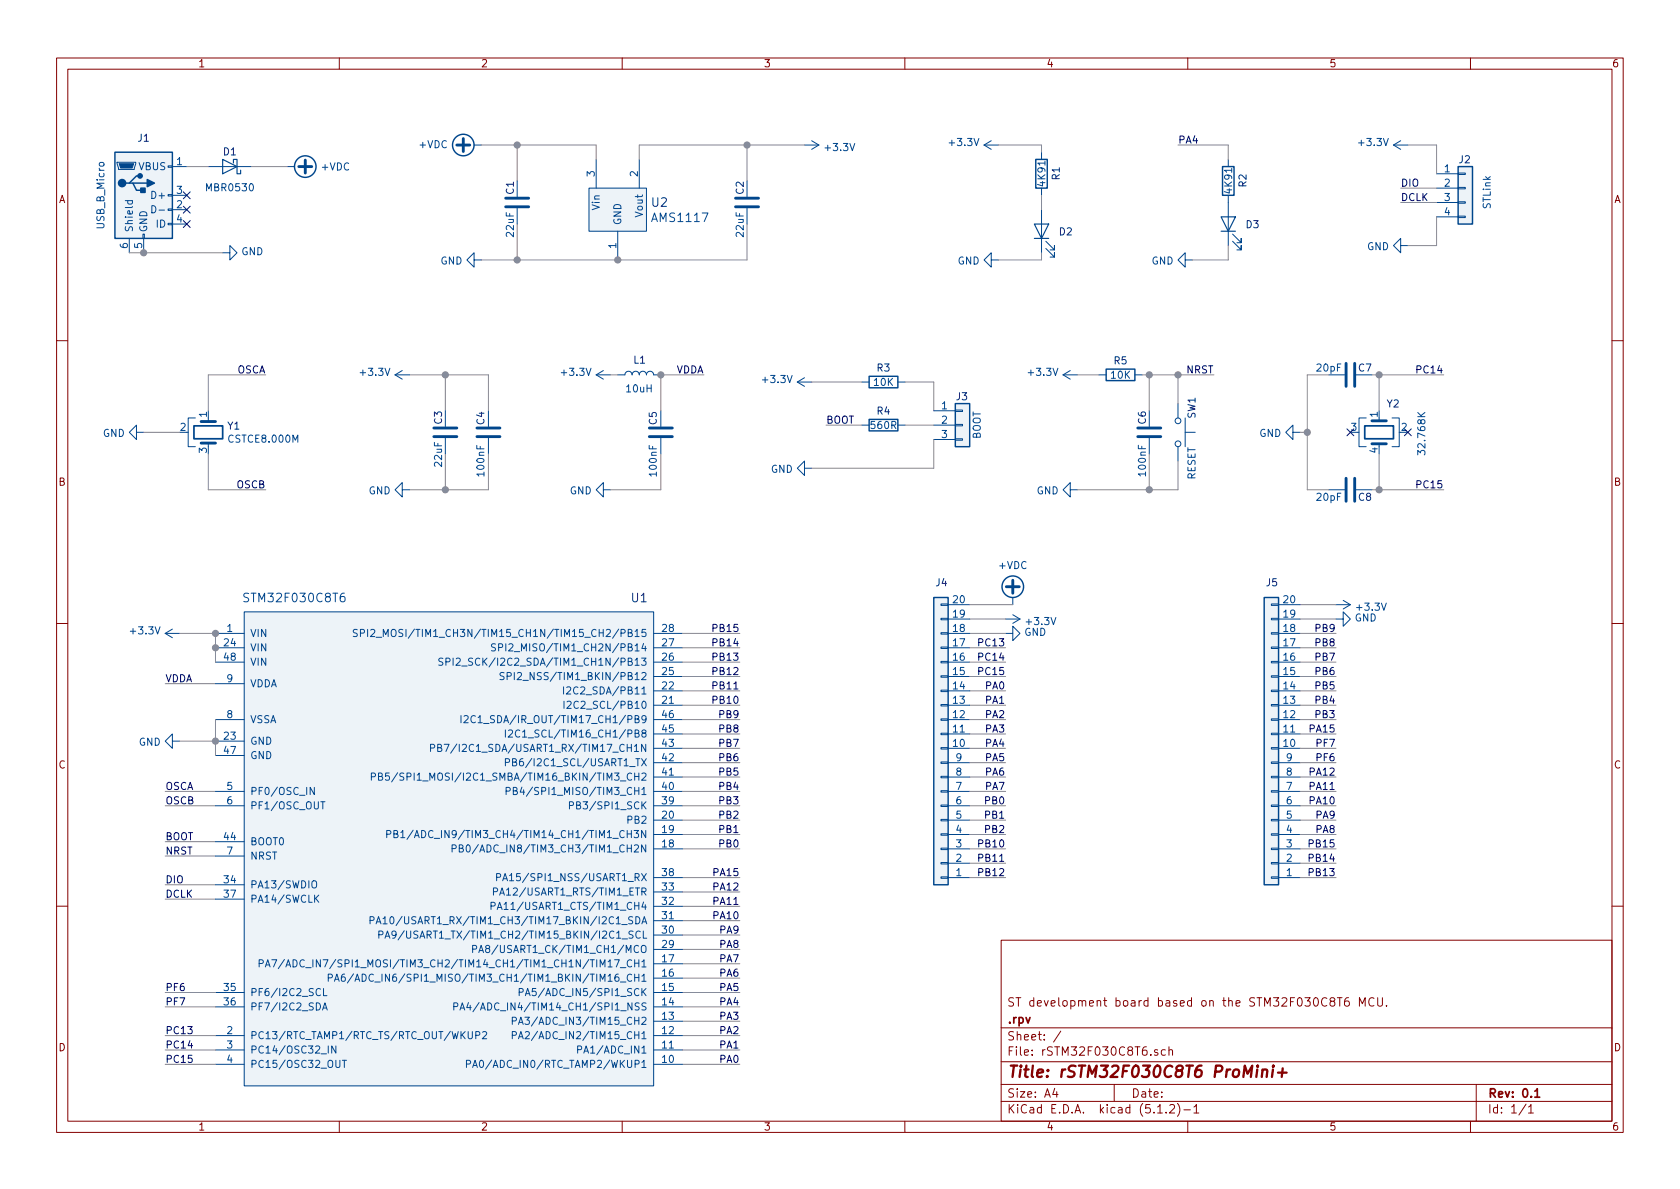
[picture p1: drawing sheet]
EESchema Schematic File Version 4
LIBS:rSTM32F030C8T6-cache
EELAYER 29 0
EELAYER END
$Descr A4 11693 8268
encoding utf-8
Sheet 1 1
Title "rSTM32F030C8T6 ProMini+"
Date ""
Rev "0.1"
Comp ".rpv"
Comment1 "ST development board based on the STM32F030C8T6 MCU."
Comment2 ""
Comment3 ""
Comment4 ""
$EndDescr
$Comp
L rLibrary:AMS1117 U2
U 1 1
P 4300 1400
F 0 "U2" H 4528 1403 60  0000 L CNN
F 1 "AMS1117" H 4528 1297 60  0000 L CNN
F 2 "TO_SOT_Packages_SMD:SOT-223-3_TabPin2" H 4250 1550 60  0001 C CNN
F 3 "" H 4250 1550 60  0001 C CNN
	1    4300 1400
	1    0    0    -1  
$EndComp
$Comp
L Device:C C6
U 1 1
P 8000 3000
F 0 "C6" V 7950 3050 50  0000 L CNN
F 1 "100nF" V 7950 2800 50  0000 C CNN
F 2 "Capacitors_SMD:C_0805" H 8038 2850 50  0001 C CNN
F 3 "~" H 8000 3000 50  0001 C CNN
	1    8000 3000
	1    0    0    -1  
$EndComp
$Comp
L Device:LED D2
U 1 1
P 7250 1600
F 0 "D2" V 7243 1483 50  0000 R CNN
F 1 "LED" V 7198 1483 50  0001 R CNN
F 2 "LEDs:LED_0805" H 7250 1600 50  0001 C CNN
F 3 "~" H 7250 1600 50  0001 C CNN
	1    7250 1600
	0    -1   -1   0   
$EndComp
$Comp
L Device:LED D3
U 1 1
P 8550 1550
F 0 "D3" V 8543 1433 50  0000 R CNN
F 1 "LED" V 8498 1433 50  0001 R CNN
F 2 "LEDs:LED_0805" H 8550 1550 50  0001 C CNN
F 3 "~" H 8550 1550 50  0001 C CNN
	1    8550 1550
	0    -1   -1   0   
$EndComp
$Comp
L Device:R R1
U 1 1
P 7250 1200
F 0 "R1" V 7350 1150 50  0000 L CNN
F 1 "4K91" V 7250 1200 50  0000 C CNN
F 2 "Resistors_SMD:R_0603" V 7180 1200 50  0001 C CNN
F 3 "~" H 7250 1200 50  0001 C CNN
	1    7250 1200
	1    0    0    -1  
$EndComp
$Comp
L Device:R R3
U 1 1
P 6150 2650
F 0 "R3" V 6050 2650 50  0000 C CNN
F 1 "10K" V 6150 2650 50  0000 C CNN
F 2 "Resistors_SMD:R_0603" V 6080 2650 50  0001 C CNN
F 3 "~" H 6150 2650 50  0001 C CNN
	1    6150 2650
	0    1    1    0   
$EndComp
$Comp
L Device:R R4
U 1 1
P 6150 2950
F 0 "R4" V 6050 2950 50  0000 C CNN
F 1 "560R" V 6150 2950 50  0000 C CNN
F 2 "Resistors_SMD:R_0603" V 6080 2950 50  0001 C CNN
F 3 "~" H 6150 2950 50  0001 C CNN
	1    6150 2950
	0    1    1    0   
$EndComp
$Comp
L Device:R R5
U 1 1
P 7800 2600
F 0 "R5" V 7700 2600 50  0000 C CNN
F 1 "10K" V 7800 2600 50  0000 C CNN
F 2 "Resistors_SMD:R_0603" V 7730 2600 50  0001 C CNN
F 3 "~" H 7800 2600 50  0001 C CNN
	1    7800 2600
	0    1    1    0   
$EndComp
$Comp
L Device:R R2
U 1 1
P 8550 1250
F 0 "R2" V 8650 1200 50  0000 L CNN
F 1 "4K91" V 8550 1250 50  0000 C CNN
F 2 "Resistors_SMD:R_0603" V 8480 1250 50  0001 C CNN
F 3 "~" H 8550 1250 50  0001 C CNN
	1    8550 1250
	1    0    0    -1  
$EndComp
$Comp
L Device:Crystal_GND2 Y1
U 1 1
P 1450 3000
F 0 "Y1" V 1404 3130 50  0000 L CNN
F 1 "CSTCE8.000M" V 1495 3130 50  0000 L CNN
F 2 ".rpvM:Crystal_CSTCE_3pin_3.2x1.3" H 1450 3000 50  0001 C CNN
F 3 "~" H 1450 3000 50  0001 C CNN
	1    1450 3000
	0    1    1    0   
$EndComp
$Comp
L Connector:USB_B_Micro J1
U 1 1
P 1000 1350
F 0 "J1" H 1000 1750 50  0000 C CNN
F 1 "USB_B_Micro" V 700 1350 50  0000 C CNN
F 2 "Connectors_USB:USB_Micro-B_Molex_47346-0001" H 1150 1300 50  0001 C CNN
F 3 "~" H 1150 1300 50  0001 C CNN
	1    1000 1350
	1    0    0    -1  
$EndComp
$Comp
L Device:D_Schottky D1
U 1 1
P 1600 1150
F 0 "D1" H 1600 1050 50  0000 C CNN
F 1 "MBR0530" H 1600 1300 50  0000 C CNN
F 2 "Diodes_SMD:D_SOD-123" H 1600 1150 50  0001 C CNN
F 3 "~" H 1600 1150 50  0001 C CNN
	1    1600 1150
	-1   0    0    1   
$EndComp
$Comp
L Connector_Generic:Conn_01x04 J2
U 1 1
P 10200 1300
F 0 "J2" H 10150 1500 50  0000 L CNN
F 1 "STLink" V 10350 1150 50  0000 L CNN
F 2 "Pin_Headers:Pin_Header_Straight_1x04_Pitch2.54mm" H 10200 1300 50  0001 C CNN
F 3 "~" H 10200 1300 50  0001 C CNN
	1    10200 1300
	1    0    0    -1  
$EndComp
Wire Wire Line
	1450 1150 1300 1150
$Comp
L power:+VDC #PWR0101
U 1 1
P 2000 1150
F 0 "#PWR0101" H 2000 1050 50  0001 C CNN
F 1 "+VDC" V 2000 1380 50  0000 L CNN
F 2 "" H 2000 1150 50  0001 C CNN
F 3 "" H 2000 1150 50  0001 C CNN
	1    2000 1150
	0    1    1    0   
$EndComp
$Comp
L power:GND #PWR0102
U 1 1
P 1550 1750
F 0 "#PWR0102" H 1550 1500 50  0001 C CNN
F 1 "GND" V 1555 1622 50  0000 R CNN
F 2 "" H 1550 1750 50  0001 C CNN
F 3 "" H 1550 1750 50  0001 C CNN
	1    1550 1750
	0    -1   -1   0   
$EndComp
Wire Wire Line
	900  1750 1000 1750
Wire Wire Line
	1000 1750 1550 1750
Connection ~ 1000 1750
Wire Wire Line
	1750 1150 2000 1150
Wire Wire Line
	4150 1000 4150 1100
Wire Wire Line
	3600 1250 3600 1000
Wire Wire Line
	3600 1000 4150 1000
Wire Wire Line
	4300 1800 5200 1800
Connection ~ 4300 1800
Wire Wire Line
	3600 1550 3600 1800
Wire Wire Line
	3600 1800 4300 1800
Wire Wire Line
	5200 1550 5200 1800
Wire Wire Line
	5200 1250 5200 1000
Wire Wire Line
	5200 1000 4450 1000
Wire Wire Line
	4450 1000 4450 1100
$Comp
L power:+3.3V #PWR0103
U 1 1
P 5600 1000
F 0 "#PWR0103" H 5600 850 50  0001 C CNN
F 1 "+3.3V" V 5615 1128 50  0000 L CNN
F 2 "" H 5600 1000 50  0001 C CNN
F 3 "" H 5600 1000 50  0001 C CNN
	1    5600 1000
	0    1    1    0   
$EndComp
Wire Wire Line
	5600 1000 5200 1000
Connection ~ 5200 1000
$Comp
L power:GND #PWR0104
U 1 1
P 6950 1800
F 0 "#PWR0104" H 6950 1550 50  0001 C CNN
F 1 "GND" V 6955 1672 50  0000 R CNN
F 2 "" H 6950 1800 50  0001 C CNN
F 3 "" H 6950 1800 50  0001 C CNN
	1    6950 1800
	0    1    1    0   
$EndComp
$Comp
L power:+3.3V #PWR0105
U 1 1
P 6950 1000
F 0 "#PWR0105" H 6950 850 50  0001 C CNN
F 1 "+3.3V" V 6965 1128 50  0000 L CNN
F 2 "" H 6950 1000 50  0001 C CNN
F 3 "" H 6950 1000 50  0001 C CNN
	1    6950 1000
	0    -1   -1   0   
$EndComp
Wire Wire Line
	6950 1000 7250 1000
Wire Wire Line
	7250 1000 7250 1050
Wire Wire Line
	6950 1800 7250 1800
Wire Wire Line
	7250 1800 7250 1750
Wire Wire Line
	7250 1450 7250 1350
$Comp
L power:+3.3V #PWR0106
U 1 1
P 9800 1000
F 0 "#PWR0106" H 9800 850 50  0001 C CNN
F 1 "+3.3V" V 9815 1128 50  0000 L CNN
F 2 "" H 9800 1000 50  0001 C CNN
F 3 "" H 9800 1000 50  0001 C CNN
	1    9800 1000
	0    -1   -1   0   
$EndComp
Wire Wire Line
	10000 1200 10000 1000
Wire Wire Line
	10000 1000 9800 1000
$Comp
L power:GND #PWR0107
U 1 1
P 9800 1700
F 0 "#PWR0107" H 9800 1450 50  0001 C CNN
F 1 "GND" V 9805 1572 50  0000 R CNN
F 2 "" H 9800 1700 50  0001 C CNN
F 3 "" H 9800 1700 50  0001 C CNN
	1    9800 1700
	0    1    1    0   
$EndComp
Wire Wire Line
	10000 1500 10000 1700
Wire Wire Line
	10000 1700 9800 1700
Text Label 9750 1300 0    50   ~ 0
DIO
Text Label 9750 1400 0    50   ~ 0
DCLK
Wire Wire Line
	10000 1400 9750 1400
Wire Wire Line
	9750 1300 10000 1300
$Comp
L power:GND #PWR0108
U 1 1
P 1000 3000
F 0 "#PWR0108" H 1000 2750 50  0001 C CNN
F 1 "GND" V 1005 2872 50  0000 R CNN
F 2 "" H 1000 3000 50  0001 C CNN
F 3 "" H 1000 3000 50  0001 C CNN
	1    1000 3000
	0    1    1    0   
$EndComp
Wire Wire Line
	1250 3000 1000 3000
Text Label 1150 5600 0    50   ~ 0
OSCB
Text Label 1150 5500 0    50   ~ 0
OSCA
Wire Wire Line
	1500 5500 1150 5500
Wire Wire Line
	1500 5600 1150 5600
Connection ~ 3600 1800
Connection ~ 3600 1000
Wire Wire Line
	3350 1800 3600 1800
Wire Wire Line
	3350 1000 3600 1000
$Comp
L power:+VDC #PWR0109
U 1 1
P 3350 1000
F 0 "#PWR0109" H 3350 900 50  0001 C CNN
F 1 "+VDC" V 3350 1229 50  0000 L CNN
F 2 "" H 3350 1000 50  0001 C CNN
F 3 "" H 3350 1000 50  0001 C CNN
	1    3350 1000
	0    -1   -1   0   
$EndComp
$Comp
L power:GND #PWR0110
U 1 1
P 3350 1800
F 0 "#PWR0110" H 3350 1550 50  0001 C CNN
F 1 "GND" V 3355 1672 50  0000 R CNN
F 2 "" H 3350 1800 50  0001 C CNN
F 3 "" H 3350 1800 50  0001 C CNN
	1    3350 1800
	0    1    1    0   
$EndComp
$Comp
L Device:C C1
U 1 1
P 3600 1400
F 0 "C1" V 3550 1450 50  0000 L CNN
F 1 "22uF" V 3550 1150 50  0000 L CNN
F 2 "Capacitors_SMD:C_0805" H 3638 1250 50  0001 C CNN
F 3 "~" H 3600 1400 50  0001 C CNN
	1    3600 1400
	1    0    0    -1  
$EndComp
Wire Wire Line
	3100 2850 3100 2600
Wire Wire Line
	3100 3150 3100 3400
Wire Wire Line
	2850 3400 3100 3400
Wire Wire Line
	2850 2600 3100 2600
$Comp
L power:GND #PWR0111
U 1 1
P 2850 3400
F 0 "#PWR0111" H 2850 3150 50  0001 C CNN
F 1 "GND" V 2855 3272 50  0000 R CNN
F 2 "" H 2850 3400 50  0001 C CNN
F 3 "" H 2850 3400 50  0001 C CNN
	1    2850 3400
	0    1    1    0   
$EndComp
$Comp
L Device:C C3
U 1 1
P 3100 3000
F 0 "C3" V 3050 3050 50  0000 L CNN
F 1 "22uF" V 3050 2750 50  0000 L CNN
F 2 "Capacitors_SMD:C_0805" H 3138 2850 50  0001 C CNN
F 3 "~" H 3100 3000 50  0001 C CNN
	1    3100 3000
	1    0    0    -1  
$EndComp
$Comp
L power:+3.3V #PWR0112
U 1 1
P 2850 2600
F 0 "#PWR0112" H 2850 2450 50  0001 C CNN
F 1 "+3.3V" V 2865 2728 50  0000 L CNN
F 2 "" H 2850 2600 50  0001 C CNN
F 3 "" H 2850 2600 50  0001 C CNN
	1    2850 2600
	0    -1   -1   0   
$EndComp
$Comp
L power:+3.3V #PWR0113
U 1 1
P 1250 4400
F 0 "#PWR0113" H 1250 4250 50  0001 C CNN
F 1 "+3.3V" V 1265 4528 50  0000 L CNN
F 2 "" H 1250 4400 50  0001 C CNN
F 3 "" H 1250 4400 50  0001 C CNN
	1    1250 4400
	0    -1   -1   0   
$EndComp
$Comp
L power:GND #PWR0114
U 1 1
P 1250 5150
F 0 "#PWR0114" H 1250 4900 50  0001 C CNN
F 1 "GND" V 1255 5022 50  0000 R CNN
F 2 "" H 1250 5150 50  0001 C CNN
F 3 "" H 1250 5150 50  0001 C CNN
	1    1250 5150
	0    1    1    0   
$EndComp
Wire Wire Line
	1500 5150 1250 5150
Wire Wire Line
	1250 4400 1500 4400
Text Label 1150 4750 0    50   ~ 0
VDDA
Wire Wire Line
	1500 4750 1150 4750
Text Label 4900 2600 2    50   ~ 0
VDDA
$Comp
L power:+3.3V #PWR0115
U 1 1
P 4250 2600
F 0 "#PWR0115" H 4250 2450 50  0001 C CNN
F 1 "+3.3V" V 4265 2728 50  0000 L CNN
F 2 "" H 4250 2600 50  0001 C CNN
F 3 "" H 4250 2600 50  0001 C CNN
	1    4250 2600
	0    -1   -1   0   
$EndComp
Text Label 1150 6150 0    50   ~ 0
DIO
Text Label 1150 6250 0    50   ~ 0
DCLK
Wire Wire Line
	1500 6150 1150 6150
Wire Wire Line
	1500 6250 1150 6250
NoConn ~ 1300 1350
NoConn ~ 1300 1450
NoConn ~ 1300 1550
Text Label 1850 2600 2    50   ~ 0
OSCA
Text Label 1850 3400 2    50   ~ 0
OSCB
Wire Wire Line
	1850 2600 1450 2600
Wire Wire Line
	1450 2600 1450 2850
Wire Wire Line
	1450 3400 1850 3400
Wire Wire Line
	1450 3150 1450 3400
Text Label 1150 5850 0    50   ~ 0
BOOT
Wire Wire Line
	1500 5850 1150 5850
$Comp
L power:+3.3V #PWR0116
U 1 1
P 5650 2650
F 0 "#PWR0116" H 5650 2500 50  0001 C CNN
F 1 "+3.3V" V 5665 2778 50  0000 L CNN
F 2 "" H 5650 2650 50  0001 C CNN
F 3 "" H 5650 2650 50  0001 C CNN
	1    5650 2650
	0    -1   -1   0   
$EndComp
$Comp
L power:GND #PWR0117
U 1 1
P 5650 3250
F 0 "#PWR0117" H 5650 3000 50  0001 C CNN
F 1 "GND" V 5655 3122 50  0000 R CNN
F 2 "" H 5650 3250 50  0001 C CNN
F 3 "" H 5650 3250 50  0001 C CNN
	1    5650 3250
	0    1    1    0   
$EndComp
Text Label 5750 2950 0    50   ~ 0
BOOT
Wire Wire Line
	5750 2950 6000 2950
Wire Wire Line
	5650 2650 6000 2650
Wire Wire Line
	6300 2650 6500 2650
Wire Wire Line
	6500 2650 6500 2850
Text Label 1150 5950 0    50   ~ 0
NRST
Text Label 8450 2600 2    50   ~ 0
NRST
$Comp
L power:+3.3V #PWR0118
U 1 1
P 7500 2600
F 0 "#PWR0118" H 7500 2450 50  0001 C CNN
F 1 "+3.3V" V 7515 2728 50  0000 L CNN
F 2 "" H 7500 2600 50  0001 C CNN
F 3 "" H 7500 2600 50  0001 C CNN
	1    7500 2600
	0    -1   -1   0   
$EndComp
$Comp
L power:GND #PWR0119
U 1 1
P 7500 3400
F 0 "#PWR0119" H 7500 3150 50  0001 C CNN
F 1 "GND" V 7505 3272 50  0000 R CNN
F 2 "" H 7500 3400 50  0001 C CNN
F 3 "" H 7500 3400 50  0001 C CNN
	1    7500 3400
	0    1    1    0   
$EndComp
$Comp
L Switch:SW_Push SW1
U 1 1
P 8200 3000
F 0 "SW1" H 7950 3100 50  0000 L CNN
F 1 "RESET" H 8300 3100 50  0000 L CNN
F 2 ".rpvM:Switch_SMD_5.2x6.4_reset" H 8200 3200 50  0001 C CNN
F 3 "~" H 8200 3200 50  0001 C CNN
	1    8200 3000
	0    1    1    0   
$EndComp
Wire Wire Line
	7500 2600 7650 2600
Wire Wire Line
	7950 2600 8000 2600
Connection ~ 8000 2600
Wire Wire Line
	8000 3150 8000 3400
Wire Wire Line
	8000 3400 7500 3400
$Comp
L Device:C C2
U 1 1
P 5200 1400
F 0 "C2" V 5150 1450 50  0000 L CNN
F 1 "22uF" V 5150 1150 50  0000 L CNN
F 2 "Capacitors_SMD:C_0805" H 5238 1250 50  0001 C CNN
F 3 "~" H 5200 1400 50  0001 C CNN
	1    5200 1400
	1    0    0    -1  
$EndComp
$Comp
L power:GND #PWR0120
U 1 1
P 8300 1800
F 0 "#PWR0120" H 8300 1550 50  0001 C CNN
F 1 "GND" V 8305 1672 50  0000 R CNN
F 2 "" H 8300 1800 50  0001 C CNN
F 3 "" H 8300 1800 50  0001 C CNN
	1    8300 1800
	0    1    1    0   
$EndComp
Wire Wire Line
	8550 1700 8550 1800
Wire Wire Line
	8550 1800 8300 1800
Text Label 8200 1000 0    50   ~ 0
PA4
Wire Wire Line
	8200 1000 8550 1000
Wire Wire Line
	8550 1000 8550 1100
Text Label 7000 4900 2    50   ~ 0
PA1
Text Label 7000 4800 2    50   ~ 0
PA0
Text Label 9300 5700 2    50   ~ 0
PA9
Text Label 9300 5600 2    50   ~ 0
PA10
$Comp
L power:GND #PWR0121
U 1 1
P 7000 4400
F 0 "#PWR0121" H 7000 4150 50  0001 C CNN
F 1 "GND" V 7005 4272 50  0000 R CNN
F 2 "" H 7000 4400 50  0001 C CNN
F 3 "" H 7000 4400 50  0001 C CNN
	1    7000 4400
	0    -1   -1   0   
$EndComp
$Comp
L power:GND #PWR0122
U 1 1
P 9300 4300
F 0 "#PWR0122" H 9300 4050 50  0001 C CNN
F 1 "GND" V 9305 4172 50  0000 R CNN
F 2 "" H 9300 4300 50  0001 C CNN
F 3 "" H 9300 4300 50  0001 C CNN
	1    9300 4300
	0    -1   -1   0   
$EndComp
$Comp
L power:+3.3V #PWR0123
U 1 1
P 7000 4300
F 0 "#PWR0123" H 7000 4150 50  0001 C CNN
F 1 "+3.3V" V 7015 4428 50  0000 L CNN
F 2 "" H 7000 4300 50  0001 C CNN
F 3 "" H 7000 4300 50  0001 C CNN
	1    7000 4300
	0    1    1    0   
$EndComp
$Comp
L power:+3.3V #PWR0124
U 1 1
P 9300 4200
F 0 "#PWR0124" H 9300 4050 50  0001 C CNN
F 1 "+3.3V" V 9315 4328 50  0000 L CNN
F 2 "" H 9300 4200 50  0001 C CNN
F 3 "" H 9300 4200 50  0001 C CNN
	1    9300 4200
	0    1    1    0   
$EndComp
$Comp
L power:+VDC #PWR0125
U 1 1
P 7050 4200
F 0 "#PWR0125" H 7050 4100 50  0001 C CNN
F 1 "+VDC" H 7050 4475 50  0000 C CNN
F 2 "" H 7050 4200 50  0001 C CNN
F 3 "" H 7050 4200 50  0001 C CNN
	1    7050 4200
	1    0    0    -1  
$EndComp
Text Label 5150 7400 2    50   ~ 0
PA0
Text Label 5150 7300 2    50   ~ 0
PA1
Text Label 5150 7200 2    50   ~ 0
PA2
Text Label 5150 7100 2    50   ~ 0
PA3
Text Label 5150 7000 2    50   ~ 0
PA4
Text Label 5150 6900 2    50   ~ 0
PA5
Text Label 5150 6800 2    50   ~ 0
PA6
Text Label 5150 6700 2    50   ~ 0
PA7
Text Label 5150 6500 2    50   ~ 0
PA9
Text Label 5150 6400 2    50   ~ 0
PA10
Wire Wire Line
	4750 7400 5150 7400
Wire Wire Line
	5150 7300 4750 7300
Wire Wire Line
	4750 7200 5150 7200
Wire Wire Line
	5150 7100 4750 7100
Wire Wire Line
	4750 7000 5150 7000
Wire Wire Line
	4750 6900 5150 6900
Wire Wire Line
	5150 6800 4750 6800
Wire Wire Line
	4750 6700 5150 6700
Wire Wire Line
	5150 5800 4750 5800
Wire Wire Line
	4750 6500 5150 6500
Wire Wire Line
	5150 6400 4750 6400
Wire Wire Line
	6750 4900 7000 4900
Wire Wire Line
	6750 4800 7000 4800
Wire Wire Line
	6750 4400 7000 4400
Wire Wire Line
	6750 4300 7000 4300
Wire Wire Line
	9050 5700 9300 5700
Wire Wire Line
	9050 5600 9300 5600
Wire Wire Line
	9050 4300 9300 4300
Wire Wire Line
	9300 4200 9050 4200
$Comp
L Device:L L1
U 1 1
P 4450 2600
F 0 "L1" V 4550 2550 50  0000 L CNN
F 1 "10uH" V 4350 2600 50  0000 C CNN
F 2 "Inductors_SMD:L_0805" H 4450 2600 50  0001 C CNN
F 3 "~" H 4450 2600 50  0001 C CNN
	1    4450 2600
	0    -1   -1   0   
$EndComp
$Comp
L Connector_Generic:Conn_01x03 J3
U 1 1
P 6700 2950
F 0 "J3" H 6650 3150 50  0000 L CNN
F 1 "BOOT" V 6800 2850 50  0000 L CNN
F 2 "Pin_Headers:Pin_Header_Straight_1x03_Pitch2.54mm" H 6700 2950 50  0001 C CNN
F 3 "~" H 6700 2950 50  0001 C CNN
	1    6700 2950
	1    0    0    -1  
$EndComp
Wire Wire Line
	6300 2950 6500 2950
Wire Wire Line
	6500 3050 6500 3250
Wire Wire Line
	5650 3250 6500 3250
Wire Wire Line
	1500 5950 1150 5950
$Comp
L Device:C C5
U 1 1
P 4600 3000
F 0 "C5" V 4650 2850 50  0000 L CNN
F 1 "100nF" V 4650 3200 50  0000 C CNN
F 2 "Capacitors_SMD:C_0805" H 4638 2850 50  0001 C CNN
F 3 "~" H 4600 3000 50  0001 C CNN
	1    4600 3000
	-1   0    0    1   
$EndComp
$Comp
L power:GND #PWR0126
U 1 1
P 4250 3400
F 0 "#PWR0126" H 4250 3150 50  0001 C CNN
F 1 "GND" V 4255 3272 50  0000 R CNN
F 2 "" H 4250 3400 50  0001 C CNN
F 3 "" H 4250 3400 50  0001 C CNN
	1    4250 3400
	0    1    1    0   
$EndComp
$Comp
L Connector_Generic:Conn_01x20 J4
U 1 1
P 6550 5200
F 0 "J4" H 6500 4050 50  0000 L CNN
F 1 " " H 6630 5151 50  0001 L CNN
F 2 "Pin_Headers:Pin_Header_Straight_1x20_Pitch2.54mm" H 6550 5200 50  0001 C CNN
F 3 "~" H 6550 5200 50  0001 C CNN
	1    6550 5200
	-1   0    0    1   
$EndComp
$Comp
L Connector_Generic:Conn_01x20 J5
U 1 1
P 8850 5200
F 0 "J5" H 8800 4050 50  0000 L CNN
F 1 " " H 8930 5151 50  0001 L CNN
F 2 "Pin_Headers:Pin_Header_Straight_1x20_Pitch2.54mm" H 8850 5200 50  0001 C CNN
F 3 "~" H 8850 5200 50  0001 C CNN
	1    8850 5200
	-1   0    0    1   
$EndComp
Text Label 5150 6600 2    50   ~ 0
PA8
Wire Wire Line
	5150 6600 4750 6600
Text Label 5150 6300 2    50   ~ 0
PA11
Wire Wire Line
	5150 6300 4750 6300
Text Label 5150 6200 2    50   ~ 0
PA12
Wire Wire Line
	5150 6200 4750 6200
Text Label 5150 6100 2    50   ~ 0
PA15
Wire Wire Line
	5150 6100 4750 6100
Text Label 5150 5900 2    50   ~ 0
PB0
Wire Wire Line
	5150 5900 4750 5900
Wire Wire Line
	6750 5700 7000 5700
Text Label 7000 5700 2    50   ~ 0
PB1
Wire Wire Line
	6750 5600 7000 5600
Text Label 7000 5600 2    50   ~ 0
PB0
Text Label 9300 5800 2    50   ~ 0
PA8
Wire Wire Line
	9050 5800 9300 5800
Text Label 9300 5500 2    50   ~ 0
PA11
Text Label 9300 5400 2    50   ~ 0
PA12
Wire Wire Line
	9050 5500 9300 5500
Wire Wire Line
	9050 5400 9300 5400
Wire Wire Line
	9050 5000 9300 5000
Text Label 9300 5000 2    50   ~ 0
PB3
Wire Wire Line
	9050 4900 9300 4900
Text Label 9300 4900 2    50   ~ 0
PB4
Wire Wire Line
	9050 4800 9300 4800
Text Label 9300 4800 2    50   ~ 0
PB5
Wire Wire Line
	9050 4700 9300 4700
Text Label 9300 4700 2    50   ~ 0
PB6
Wire Wire Line
	9050 4600 9300 4600
Text Label 9300 4600 2    50   ~ 0
PB7
$Comp
L rLibrary:STM32F030C8T6 U1
U 1 1
P 3100 5800
F 0 "U1" H 4450 7450 60  0000 C CNN
F 1 "STM32F030C8T6" H 2050 7450 60  0000 C CNN
F 2 "Housings_QFP:LQFP-48_7x7mm_Pitch0.5mm" H 2200 6150 60  0001 C CNN
F 3 "" H 2200 6150 60  0001 C CNN
	1    3100 5800
	1    0    0    -1  
$EndComp
Wire Wire Line
	1500 4600 1500 4500
Wire Wire Line
	1500 4500 1500 4400
Connection ~ 1500 4500
Connection ~ 1500 4400
Wire Wire Line
	1500 5000 1500 5150
Connection ~ 1500 5150
Wire Wire Line
	1500 5250 1500 5150
Wire Wire Line
	5150 5300 4750 5300
Text Label 5150 5300 2    50   ~ 0
PB6
Wire Wire Line
	5150 5200 4750 5200
Text Label 5150 5200 2    50   ~ 0
PB7
Wire Wire Line
	5150 5400 4750 5400
Text Label 5150 5400 2    50   ~ 0
PB5
Wire Wire Line
	5150 5600 4750 5600
Text Label 5150 5600 2    50   ~ 0
PB3
Wire Wire Line
	5150 5500 4750 5500
Text Label 5150 5500 2    50   ~ 0
PB4
Text Label 5150 5800 2    50   ~ 0
PB1
Text Label 5150 5700 2    50   ~ 0
PB2
Wire Wire Line
	4750 5700 5150 5700
Text Label 5150 5100 2    50   ~ 0
PB8
Text Label 5150 5000 2    50   ~ 0
PB9
Text Label 5150 4900 2    50   ~ 0
PB10
Text Label 5150 4800 2    50   ~ 0
PB11
Text Label 5150 4700 2    50   ~ 0
PB12
Text Label 5150 4600 2    50   ~ 0
PB13
Text Label 5150 4500 2    50   ~ 0
PB14
Text Label 5150 4400 2    50   ~ 0
PB15
Text Label 1150 6900 0    50   ~ 0
PF6
Text Label 1150 7000 0    50   ~ 0
PF7
Text Label 1150 7200 0    50   ~ 0
PC13
Text Label 1150 7300 0    50   ~ 0
PC14
Text Label 1150 7400 0    50   ~ 0
PC15
Wire Wire Line
	1150 6900 1500 6900
Wire Wire Line
	1150 7000 1500 7000
Wire Wire Line
	1150 7200 1500 7200
Wire Wire Line
	1150 7300 1500 7300
Wire Wire Line
	1150 7400 1500 7400
Wire Wire Line
	5150 5100 4750 5100
Wire Wire Line
	4750 5000 5150 5000
Wire Wire Line
	5150 4900 4750 4900
Wire Wire Line
	4750 4800 5150 4800
Wire Wire Line
	5150 4700 4750 4700
Wire Wire Line
	4750 4600 5150 4600
Wire Wire Line
	5150 4500 4750 4500
Wire Wire Line
	4750 4400 5150 4400
Wire Wire Line
	8000 2600 8000 2850
Wire Wire Line
	4900 2600 4600 2600
Wire Wire Line
	4300 2600 4250 2600
Wire Wire Line
	4600 2850 4600 2600
Connection ~ 4600 2600
Wire Wire Line
	4600 3400 4600 3150
Wire Wire Line
	8000 2600 8200 2600
Wire Wire Line
	8200 2800 8200 2600
Connection ~ 8200 2600
Wire Wire Line
	8200 2600 8450 2600
Wire Wire Line
	8000 3400 8200 3400
Wire Wire Line
	8200 3400 8200 3200
Connection ~ 8000 3400
Wire Wire Line
	6750 4200 7050 4200
Text Label 7000 4500 2    50   ~ 0
PC13
Wire Wire Line
	6750 4500 7000 4500
Text Label 7000 4600 2    50   ~ 0
PC14
Text Label 7000 4700 2    50   ~ 0
PC15
Wire Wire Line
	7000 4700 6750 4700
Wire Wire Line
	7000 4600 6750 4600
Wire Wire Line
	6750 5500 7000 5500
Wire Wire Line
	6750 5400 7000 5400
Wire Wire Line
	6750 5300 7000 5300
Wire Wire Line
	6750 5000 7000 5000
Wire Wire Line
	6750 5100 7000 5100
Wire Wire Line
	6750 5200 7000 5200
Text Label 7000 5500 2    50   ~ 0
PA7
Text Label 7000 5400 2    50   ~ 0
PA6
Text Label 7000 5300 2    50   ~ 0
PA5
Text Label 7000 5000 2    50   ~ 0
PA2
Text Label 7000 5100 2    50   ~ 0
PA3
Text Label 7000 5200 2    50   ~ 0
PA4
Text Label 7000 5800 2    50   ~ 0
PB2
Wire Wire Line
	6750 5800 7000 5800
Text Label 7000 5900 2    50   ~ 0
PB10
Text Label 7000 6000 2    50   ~ 0
PB11
Text Label 7000 6100 2    50   ~ 0
PB12
Wire Wire Line
	7000 5900 6750 5900
Wire Wire Line
	6750 6000 7000 6000
Wire Wire Line
	6750 6100 7000 6100
Text Label 9300 6100 2    50   ~ 0
PB13
Text Label 9300 6000 2    50   ~ 0
PB14
Text Label 9300 5900 2    50   ~ 0
PB15
Wire Wire Line
	9050 5900 9300 5900
Wire Wire Line
	9050 6000 9300 6000
Wire Wire Line
	9050 6100 9300 6100
Text Label 9300 5300 2    50   ~ 0
PF6
Text Label 9300 5200 2    50   ~ 0
PF7
Wire Wire Line
	9300 5200 9050 5200
Wire Wire Line
	9050 5300 9300 5300
Text Label 9300 5100 2    50   ~ 0
PA15
Wire Wire Line
	9050 5100 9300 5100
Text Label 9300 4400 2    50   ~ 0
PB9
Text Label 9300 4500 2    50   ~ 0
PB8
Wire Wire Line
	9050 4500 9300 4500
Wire Wire Line
	9050 4400 9300 4400
$Comp
L Device:Crystal_GND23 Y2
U 1 1
P 9600 3000
F 0 "Y2" V 9400 3050 50  0000 L CNN
F 1 "32.768K" H 9450 3300 50  0000 L CNN
F 2 ".rpvM:Crystal_4pin_SMD_2.5x4.6" H 9600 3000 50  0001 C CNN
F 3 "~" H 9600 3000 50  0001 C CNN
	1    9600 3000
	0    1    1    0   
$EndComp
Text Label 10050 2600 2    50   ~ 0
PC14
Text Label 10050 3400 2    50   ~ 0
PC15
$Comp
L power:GND #PWR0127
U 1 1
P 9050 3000
F 0 "#PWR0127" H 9050 2750 50  0001 C CNN
F 1 "GND" V 9055 2872 50  0000 R CNN
F 2 "" H 9050 3000 50  0001 C CNN
F 3 "" H 9050 3000 50  0001 C CNN
	1    9050 3000
	0    1    1    0   
$EndComp
$Comp
L Device:C C7
U 1 1
P 9400 2600
F 0 "C7" V 9350 2650 50  0000 L CNN
F 1 "20pF" V 9350 2450 50  0000 C CNN
F 2 "Capacitors_SMD:C_0805" H 9438 2450 50  0001 C CNN
F 3 "~" H 9400 2600 50  0001 C CNN
	1    9400 2600
	0    1    1    0   
$EndComp
$Comp
L Device:C C8
U 1 1
P 9400 3400
F 0 "C8" V 9450 3450 50  0000 L CNN
F 1 "20pF" V 9450 3250 50  0000 C CNN
F 2 "Capacitors_SMD:C_0805" H 9438 3250 50  0001 C CNN
F 3 "~" H 9400 3400 50  0001 C CNN
	1    9400 3400
	0    1    1    0   
$EndComp
Wire Wire Line
	9550 2600 9600 2600
Wire Wire Line
	10050 3400 9600 3400
Wire Wire Line
	9250 3400 9100 3400
Wire Wire Line
	9100 3400 9100 3000
Wire Wire Line
	9100 2600 9250 2600
Wire Wire Line
	9050 3000 9100 3000
Connection ~ 9100 3000
Wire Wire Line
	9100 3000 9100 2600
Wire Wire Line
	9600 2850 9600 2600
Connection ~ 9600 2600
Wire Wire Line
	9600 2600 10050 2600
Wire Wire Line
	9600 3150 9600 3400
Connection ~ 9600 3400
Wire Wire Line
	9600 3400 9550 3400
NoConn ~ 9400 3000
NoConn ~ 9800 3000
$Comp
L Device:C C4
U 1 1
P 3400 3000
F 0 "C4" V 3450 2850 50  0000 L CNN
F 1 "100nF" V 3450 3200 50  0000 C CNN
F 2 "Capacitors_SMD:C_0805" H 3438 2850 50  0001 C CNN
F 3 "~" H 3400 3000 50  0001 C CNN
	1    3400 3000
	-1   0    0    1   
$EndComp
Wire Wire Line
	3100 2600 3400 2600
Wire Wire Line
	3400 2600 3400 2850
Connection ~ 3100 2600
Wire Wire Line
	3100 3400 3400 3400
Wire Wire Line
	3400 3400 3400 3150
Connection ~ 3100 3400
Wire Wire Line
	4250 3400 4600 3400
$EndSCHEMATC
